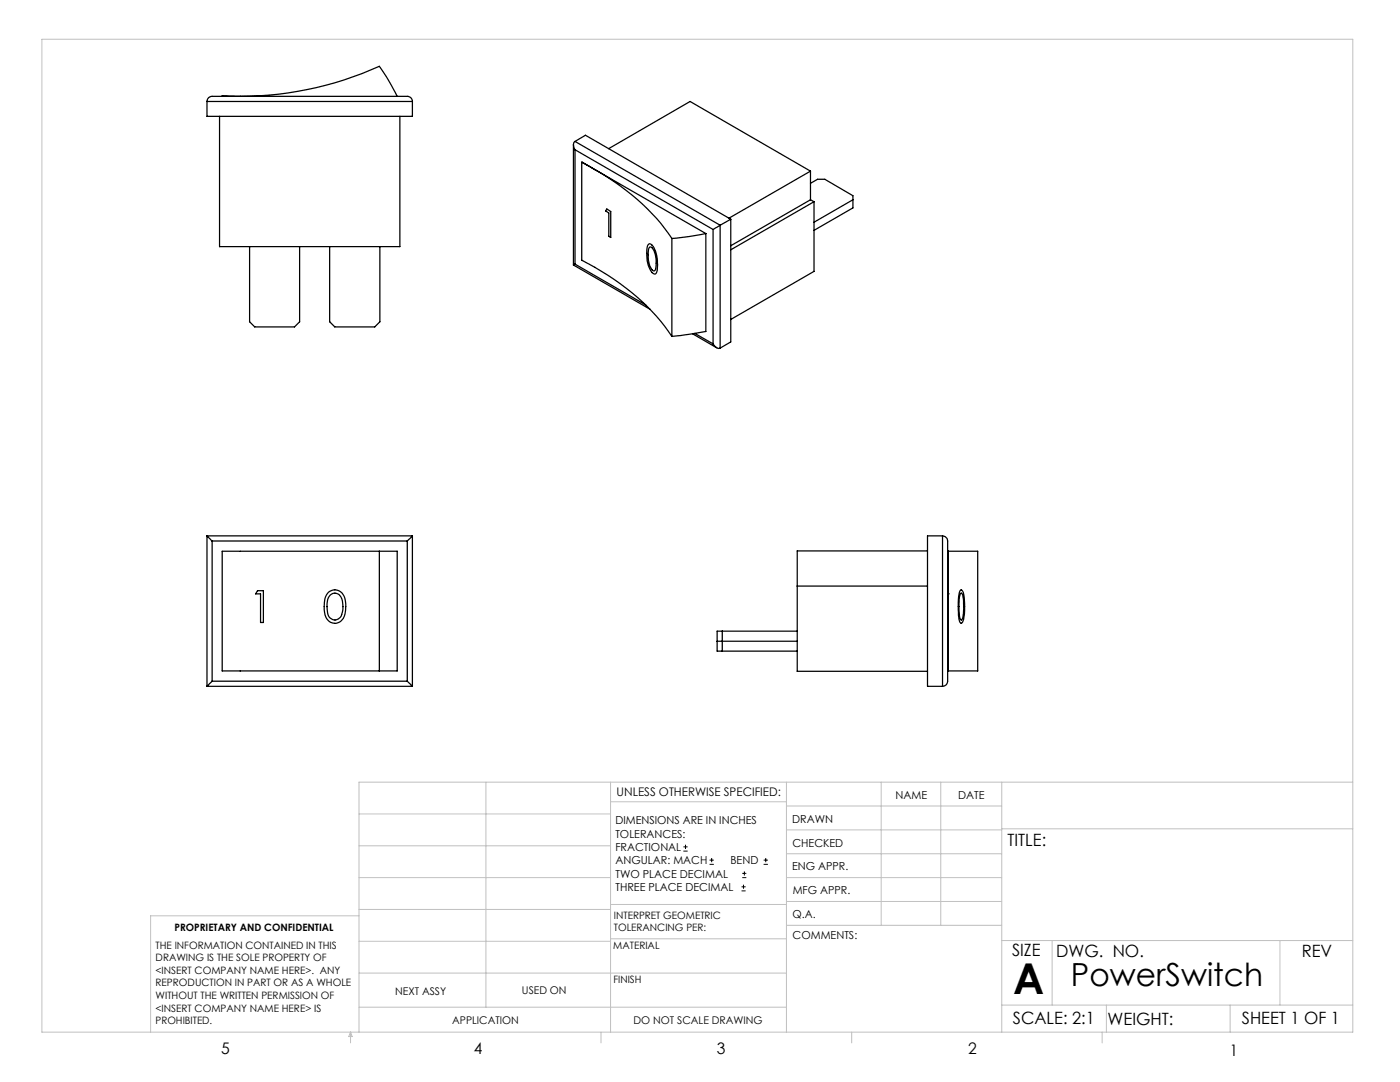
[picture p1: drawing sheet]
<svg xmlns="http://www.w3.org/2000/svg" width="279mm" height="216mm" viewBox="0 0 279 216" stroke-linecap="round" stroke-linejoin="round" font-family="sans-serif">
<g fill="none" stroke="#000" stroke-width=".2">
<path d="M136.4 169.8h.8M136.4 169h.8M136.8 168.6v.8M141.6 172.5h.9M141.6 171.6h.9M142 171.2v.8M148 177.8h.8M148 177h.8M148.1 175.1h.8M148.1 174.3h.8M148.4 176.5v.8M148.6 173.9v.8"/>
<path d="M152.4 172.5h.8M152.4 171.6h.8M152.8 171.2v.8"/>
</g>
<g fill="none" stroke="#c0c0c0" stroke-width=".2">
<path d="M8.4 7.8h261.6v198.2h-261.6zM97 156.1v44.9M121.8 156.1v49.9M121.8 160h35.2M157 156.1v49.9M175.9 156.1v28.5M187.7 156.1v28.5M199.9 156.1v49.9M270 156.1h-198.4v49.9M71.6 175.1h50.2M71.6 168.8h50.2M71.6 162.4h50.2"/>
<path d="M157 170.4h42.9M157 165.6h42.9M157 160.8h42.9M157 175.1h42.9M157 179.9h42.9M199.9 165.4h70.1M71.6 194.2h85.4M71.6 187.8h50.2M71.6 181.5h50.2M71.6 182.7h-41.5v23.3M121.8 187.3h35.2M121.8 180.5h35.2"/>
<path d="M157 184.6h42.9M199.9 187.7h70.1M210 187.7v12.9M255.4 187.7v12.9M70 206v2.1M70 206l.3 .8h-.7zM71.6 201h85.4M119.9 206v2.1M170 206v2.1M199.9 200.6h70.1M220 206v2.1M220.8 200.6v5.4"/>
<path d="M245.5 200.6v5.4"/>
</g>
<g fill="none" stroke="#000" stroke-width=".25">
<path d="M44.3 19.2v-.1a67.1 67.1 0 0 0 31.4-5.9l1.5 2.2 2.1 3.8M41.3 20.2a1.02 1.02 0 0 1 1-1h39a1.02 1.02 0 0 1 1 1M41.3 20.2v3h41v-3M41.3 20.2h41M43.8 23.2v26h36v-26M114.4 28.9v24M114.8 28.2a1.2 1.2 0 0 0 0 1.7M114.8 29.9l27.5 15.9M114.8 28.2l28.9 16.7M114.8 28.2l2-1.2 29 16.7M114.8 29.9v22.8M116.1 32.4v19.5a50.7 50.7 0 0 1 16.5 13.2l1.5 2"/>
<path d="M116.1 32.4l2.6 1.4M118.7 33.8a44.9 44.9 0 0 1 15.4 13.8M118.7 33.8l22.2 12.8M121.5 29.7l16.2-9.5 24 13.9M161.7 34.1l-16.2 9.4M161.7 39.9l-15.9 9.1M161.7 34.1v5.8M161.7 39.9l.8 .4M161.7 36.6l1.5-.8h1.4l5.6 3.3v2.4l-7.7 4.5M170.2 39.9l-7.7 4.4M49.8 49.2v15l1 1h8l1-1v-15M65.8 49.2v15l1 1h8l1-1v-15"/>
<path d="M114.4 52.9l15.3 8.8M114.8 52.7l-.4 .2M114.8 52.7l14.1 8.2M121.1 41.7l.8 .5v5.2l-.4-.3v-4.6l-.6-.4zM129.5 48.6a1.74 1.74 0 0 1 1.3 1.6 8.4 8.4 0 0 1 .2 4.3 .63 .63 0 0 1-1.1-.4 6.6 6.6 0 0 1-.6-5.2zM129.6 49.3a.92 .92 0 0 1 1 1 5.6 5.6 0 0 1 .1 3.7l-.2 .1a4 4 0 0 1-1.1-3.7zM134.1 47.6v19.5M140.9 46.6l-3.4 .6-3.4 .4M140.9 46.6v19.5l-6.8 1M142.3 45.8v22.8M143.7 44.9l-1.4 .9M143.7 44.9v24.6"/>
<path d="M145.8 43.7v24.5l-2.1 1.3M145.8 43.7l-2.1 1.2M162.5 40.3v13.9l-16.7 9.5M162.5 40.3l-16.7 9.5M138.2 66.6l4.8 2.8M138.7 66.5l3.6 2.1M142.3 68.6a1.35 1.35 0 0 0 1.4 .9M41.3 106.9l1 1.1M41.3 106.9h41M41.3 106.9v30M42.3 108h39M42.3 108v27.9"/>
<path d="M51.4 117.9h1.2v6.3h-.6v-5.7h-1zM65.6 118.1a2.1 2.1 0 0 1 2.2-.1 2.1 2.1 0 0 1 1.1 1.9 4.1 4.1 0 0 1-1.1 4.2 2.06 2.06 0 0 1-3-1.9l-.1-1.2a3.6 3.6 0 0 1 .9-2.9zM65.8 118.8a1.46 1.46 0 0 1 1.7-.3 1.46 1.46 0 0 1 .8 1.4l.1 1.9a1.7 1.7 0 0 1-1.8 1.9l-.2-.1a1.86 1.86 0 0 1-1.1-2v-1.1a2.63 2.63 0 0 1 .5-1.7zM75.7 110h3.6v23.9h-3.6M75.7 110h-31.4v23.9h31.4M75.7 110v23.9M81.3 108v27.9M82.3 106.9l-1 1.1M82.3 106.9v30M159.1 116.9h26M185.1 109.9h-26v24h26M188.1 106.9a1.09 1.09 0 0 1 1 1.1v27.9a1.02 1.02 0 0 1-1 1"/>
<path d="M188.1 106.9h-3v30h3M188.1 106.9v30M189.1 110h.1M189.2 110h5.9v23.9h-5.9M189.2 118.5h.1M189.2 117.9h.1M189.2 110v23.9M191.6 117.8l.2-.1a2.5 2.5 0 0 1 .7 2.2 7.2 7.2 0 0 1-.6 4.5 .84 .84 0 0 1-.6-1.1v-1.1a9.1 9.1 0 0 1 .3-4.4zM191.7 118.4h.2a8.1 8.1 0 0 1 .3 4.5l-.1 .6-.3 .2a2.62 2.62 0 0 1-.4-2.1 6.8 6.8 0 0 1 .3-3.2zM41.3 136.9h41M42.3 135.9l-1 1M42.3 135.9h39"/>
<path d="M81.3 135.9l1 1M143.1 128h16M144.1 125.9v4M159.1 125.9h-16v4h16M189.1 133.9h.1M189.2 124.2h.1"/>
</g>
<text font-size="8.5" x="202.2" y="198.3">A</text>
<text font-size="6.3" x="213.7" y="196.8">PowerSwitch</text>
<g font-size="3.4">
<text x="201.1" y="168.8">TITLE:</text>
<text x="202" y="190.8">SIZE</text>
<text x="210.8" y="190.9">DWG. NO.</text>
<text x="259.8" y="191">REV</text>
<text x="202.1" y="204.4">SCALE: 2:1</text>
<text x="221" y="204.5">WEIGHT:</text>
<text x="247.8" y="204.4">SHEET 1 OF 1</text>
</g>
<g font-size="3.2">
<text x="44.2" y="210.4">5</text>
<text x="94.6" y="210.3">4</text>
<text x="143.1" y="210.4">3</text>
<text x="193.2" y="210.3">2</text>
<text x="245.4" y="210.6">1</text>
</g>
<text font-size="2.4" x="123.1" y="158.9">UNLESS OTHERWISE SPECIFIED:</text>
<g font-size="2.2">
<text x="178.7" y="159.4">NAME</text>
<text x="191.2" y="159.4">DATE</text>
<text x="122.8" y="164.5">DIMENSIONS ARE IN INCHES</text>
<text x="122.8" y="167.1">TOLERANCES:</text>
<text x="158.1" y="164.2">DRAWN</text>
<text x="122.8" y="169.8">FRACTIONAL</text>
<text x="122.8" y="172.5">ANGULAR: MACH</text>
<text x="145.8" y="172.5">BEND</text>
<text x="158.1" y="173.7">ENG APPR.</text>
<text x="158.2" y="169.1">CHECKED</text>
<text x="122.8" y="175.1">TWO PLACE DECIMAL</text>
<text x="122.8" y="177.8">THREE PLACE DECIMAL</text>
<text x="158.2" y="178.4">MFG APPR.</text>
<text x="158.2" y="183.2">Q.A.</text>
<text x="158.2" y="187.4">COMMENTS:</text>
</g>
<g font-size="2.1">
<text x="78.8" y="198.5">NEXT ASSY</text>
<text x="104.2" y="198.4">USED ON</text>
<text x="90.2" y="204.3">APPLICATION</text>
<text x="126.4" y="204.3">DO NOT SCALE DRAWING</text>
</g>
<g font-size="2">
<text x="34.8" y="185.7">PROPRIETARY AND CONFIDENTIAL</text>
<text x="122.5" y="183.3">INTERPRET GEOMETRIC</text>
<text x="122.5" y="185.9">TOLERANCING PER:</text>
<text x="31.1" y="189.3">THE INFORMATION CONTAINED IN THIS</text>
<text x="31.1" y="191.8">DRAWING IS THE SOLE PROPERTY OF</text>
<text x="122.4" y="189.4">MATERIAL</text>
<text x="31.1" y="194.3">&lt;INSERT COMPANY NAME HERE&gt;. ANY</text>
<text x="31.1" y="196.8">REPRODUCTION IN PART OR AS A WHOLE</text>
<text x="122.4" y="196.2">FINISH</text>
<text x="31.1" y="199.4">WITHOUT THE WRITTEN PERMISSION OF</text>
<text x="31.1" y="201.9">&lt;INSERT COMPANY NAME HERE&gt; IS</text>
<text x="31.1" y="204.4">PROHIBITED.</text>
</g>
</svg>
